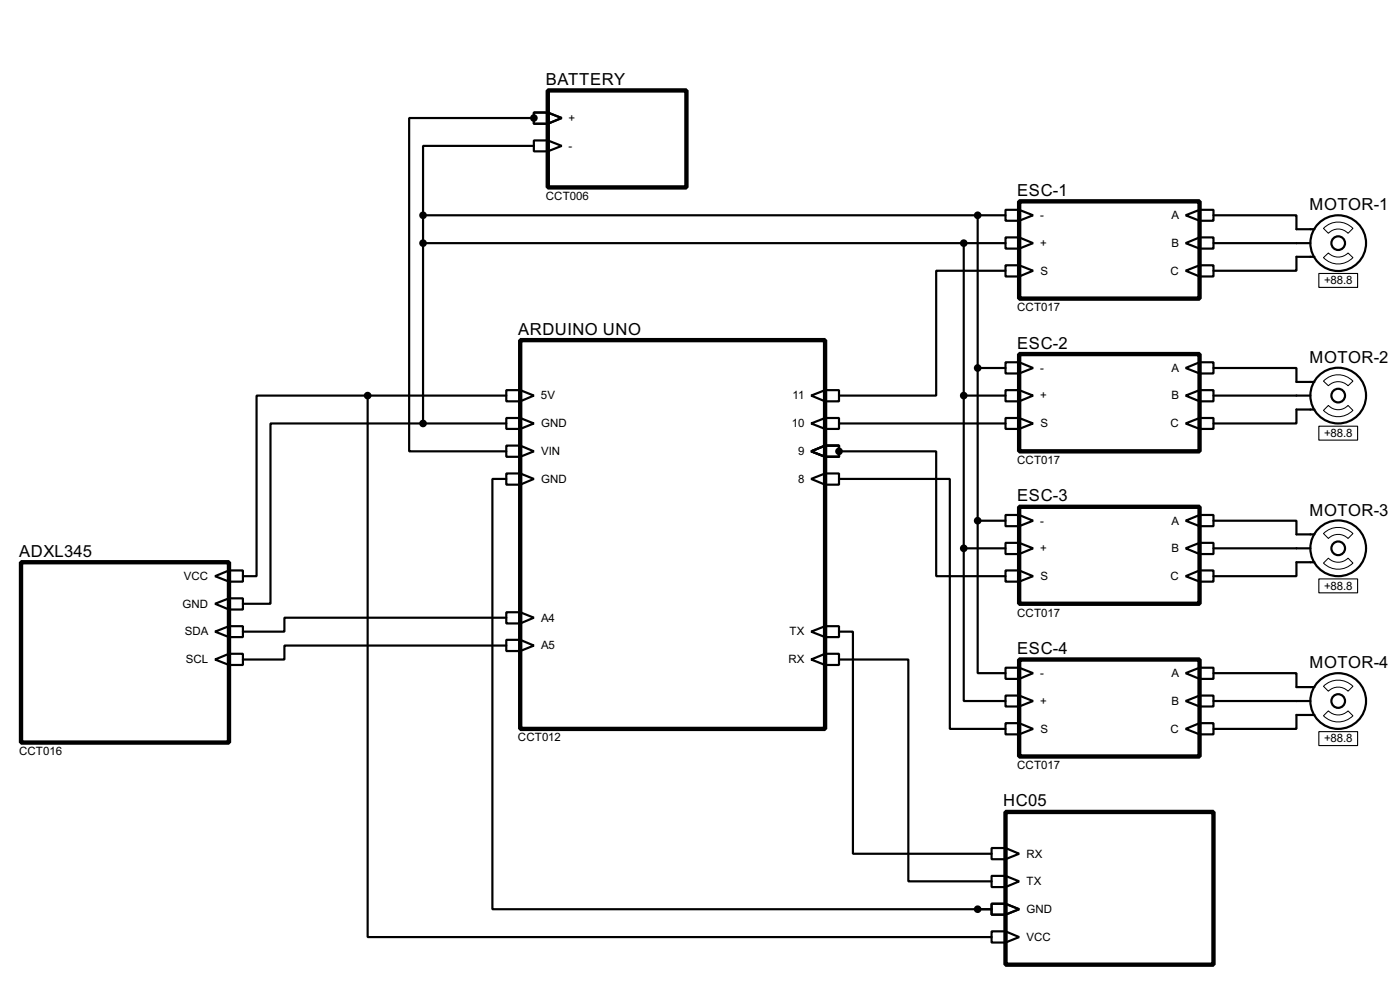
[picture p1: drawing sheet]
<svg xmlns="http://www.w3.org/2000/svg" width="256mm" height="180mm" viewBox="0 0 256 180" stroke-linecap="round" stroke-linejoin="round" font-family="sans-serif">
<g fill="#000">
<circle cx="97.8" cy="21.6" r=".2"/>
<circle cx="153.7" cy="82.6" r=".2"/>
</g>
<g fill="none" stroke="#000" stroke-width=".4">
<path d="M77.5 39.4v38.1M77.5 39.4h106.7M97.8 25.7h2.6l2.5 1-2.5 1h-2.6zM97.8 20.6h2.6l2.5 1-2.5 1.1h-2.6zM97.8 26.7h-20.3v12.7M97.8 21.6h-22.8v61h17.8M100.4 20.6v2.1M100.4 25.7v2M179.1 39.4v55.9M184.2 38.4h2.5l2.6 1-2.6 1h-2.5zM186.7 38.4v2M217.2 39.4l2.6-1h2.5v2h-2.5z"/>
<path d="M219.8 38.4v2M222.3 39.4h15.2v2.6h3.3M77.5 44.5h106.7M176.6 44.5v55.9M184.2 43.5h2.5l2.6 1-2.6 1h-2.5zM184.2 48.6h2.5l2.6 1-2.6 1h-2.5zM184.2 49.6h-12.7v22.8h-17.8M186.7 43.5v2M186.7 48.6v2M217.2 44.5l2.6-1h2.5v2h-2.5zM217.2 49.6l2.6-1h2.5v2h-2.5zM219.8 43.5v2"/>
<path d="M219.8 48.6v2M222.3 44.5h17.8M240.8 47h-3.3v2.6h-15.2M67.4 72.4v99.1h114.3M67.4 72.4h-20.4v33.1h-2.5M67.4 72.4h25.4M77.5 77.5h-27.9v33h-5.1M77.5 77.5h15.3M92.8 71.4h2.5l2.5 1-2.5 1.1h-2.5zM92.8 76.5h2.5l2.5 1-2.5 1h-2.5zM95.3 71.4v2.1M95.3 76.5v2"/>
<path d="M148.6 77.5l2.6-1h2.5v2h-2.5zM148.6 72.4l2.6-1h2.5v2.1h-2.5zM151.2 71.4v2.1M151.2 76.5v2M153.7 77.5h30.5M176.6 72.4h7.6M179.1 67.4h5.1M184.2 66.3h2.5l2.6 1.1-2.6 1h-2.5zM184.2 71.4h2.5l2.6 1-2.6 1.1h-2.5zM184.2 76.5h2.5l2.6 1-2.6 1h-2.5zM186.7 66.3v2.1M186.7 71.4v2.1"/>
<path d="M186.7 76.5v2M217.2 67.4l2.6-1.1h2.5v2.1h-2.5zM217.2 72.4l2.6-1h2.5v2.1h-2.5zM217.2 77.5l2.6-1h2.5v2h-2.5zM219.8 66.3v2.1M219.8 71.4v2.1M219.8 76.5v2M222.3 67.4h15.2v2.5h3.3M222.3 72.4h17.8M240.8 75h-3.3v2.5h-15.2M92.8 81.6h2.5l2.5 1-2.5 1h-2.5zM92.8 86.7h2.5l2.5 1-2.5 1h-2.5z"/>
<path d="M92.8 87.7h-2.6v78.7h91.5M95.3 81.6v2M95.3 86.7v2M148.6 87.7l2.6-1h2.5v2h-2.5zM148.6 82.6l2.6-1h2.5v2h-2.5zM151.2 81.6v2M151.2 86.7v2M153.7 87.7h20.3v45.7h10.2M153.7 82.6h17.8v22.9h12.7M179.1 95.3v27.9h5.1M179.1 95.3h5.1M184.2 94.3h2.5l2.6 1-2.6 1h-2.5z"/>
<path d="M184.2 99.4h2.5l2.6 1-2.6 1h-2.5zM186.7 94.3v2M186.7 99.4v2M217.2 95.3l2.6-1h2.5v2h-2.5zM219.8 94.3v2M219.8 99.4v2M222.3 95.3h15.2v2.5h3.3M39.4 105.5l2.6-1.1h2.5v2.1h-2.5zM39.4 110.5l2.6-1h2.5v2.1h-2.5zM39.4 115.6l2.6-1h2.5v2h-2.5zM42 104.4v2.1M42 109.5v2.1"/>
<path d="M42 114.6v2M42 119.7v2M92.8 112.1h2.5l2.5 1-2.5 1h-2.5zM92.8 117.1h2.5l2.5 1.1-2.5 1h-2.5zM92.8 113.1h-40.7v2.5h-7.6M92.8 118.2h-40.7v2.5h-7.6M95.3 112.1v2M95.3 117.1v2.1M148.6 115.6l2.6-1h2.5v2h-2.5zM151.2 114.6v2M151.2 119.7v2M153.7 115.6h2.6v40.7h25.4"/>
<path d="M176.6 100.4v27.9h7.6M176.6 100.4h7.6M184.2 104.4h2.5l2.6 1.1-2.6 1h-2.5zM186.7 104.4v2.1M217.2 100.4l2.6-1h2.5v2h-2.5zM217.2 105.5l2.6-1.1h2.5v2.1h-2.5zM219.8 104.4v2.1M222.3 100.4h17.8M240.8 102.9h-3.3v2.6h-15.2M39.4 120.7l2.6-1h2.5v2h-2.5zM148.6 120.7l2.6-1h2.5v2h-2.5zM153.7 120.7h12.7v40.6h15.3"/>
<path d="M184.2 122.2h2.5l2.6 1-2.6 1.1h-2.5zM184.2 127.3h2.5l2.6 1-2.6 1h-2.5zM184.2 132.4h2.5l2.6 1-2.6 1h-2.5zM186.7 122.2v2.1M186.7 127.3v2M186.7 132.4v2M217.2 123.2l2.6-1h2.5v2.1h-2.5zM217.2 128.3l2.6-1h2.5v2h-2.5zM217.2 133.4l2.6-1h2.5v2h-2.5zM219.8 122.2v2.1M219.8 127.3v2M219.8 132.4v2"/>
<path d="M222.3 123.2h15.2v2.6h3.3M222.3 128.3h17.8M240.8 130.9h-3.3v2.5h-15.2M181.7 155.2h2.5l2.5 1.1-2.5 1h-2.5zM184.2 155.2v2.1M181.7 160.3h2.5l2.5 1-2.5 1.1h-2.5zM181.7 170.5h2.5l2.5 1-2.5 1h-2.5zM181.7 165.4h2.5l2.5 1-2.5 1h-2.5zM184.2 160.3v2.1M184.2 165.4v2M184.2 170.5v2"/>
<circle cx="245.1" cy="44.5" r="5.1"/>
<circle cx="245.1" cy="44.5" r="1.25"/>
<circle cx="245.1" cy="72.4" r="5.1"/>
<circle cx="245.1" cy="72.4" r="1.25"/>
<circle cx="245.1" cy="100.4" r="5.1"/>
<circle cx="245.1" cy="100.4" r="1.25"/>
<circle cx="245.1" cy="128.3" r="5.1"/>
<circle cx="245.1" cy="128.3" r="1.25"/>
</g>
<path d="M100.4 16.6h25.4v17.7h-25.4zM186.7 36.9h33.1v17.8h-33.1zM95.3 62.3h55.9v71.1h-55.9zM186.7 64.8h33.1v17.8h-33.1zM186.7 92.8h33.1v17.7h-33.1zM3.9 102.9h38.1v33h-38.1zM186.7 120.7h33.1v17.8h-33.1zM184.2 148.6h38.1v28h-38.1z" fill="none" stroke="#000" stroke-width=".8"/>
<g fill="#000" stroke="#000" stroke-width=".4">
<circle cx="77.5" cy="39.4" r=".5"/>
<circle cx="97.8" cy="21.6" r=".5"/>
<circle cx="179.1" cy="39.4" r=".5"/>
<circle cx="77.5" cy="44.5" r=".5"/>
<circle cx="176.5" cy="44.5" r=".5"/>
<circle cx="67.3" cy="72.4" r=".5"/>
<circle cx="77.5" cy="77.5" r=".5"/>
<circle cx="176.5" cy="72.4" r=".5"/>
<circle cx="179.1" cy="67.4" r=".5"/>
<circle cx="153.7" cy="82.6" r=".5"/>
<circle cx="179.1" cy="95.3" r=".5"/>
<circle cx="176.5" cy="100.4" r=".5"/>
<circle cx="179.1" cy="166.4" r=".5"/>
</g>
<path d="M241.6 50.1h7.1v2.5h-7.1zM241.6 78h7.1v2.6h-7.1zM241.6 106h7.1v2.5h-7.1zM241.6 133.9h7.1v2.6h-7.1z" fill="none" stroke="#000" stroke-width=".2"/>
<path d="M242.5 47.2l.9-.9a2.54 2.54 0 0 0 3.6 0l.9 .9a3.7 3.7 0 0 1-5.4 0zM242.5 41.8a3.7 3.7 0 0 1 5.4 0l-.9 .9a2.45 2.45 0 0 0-3.6 0zM242.5 75.1l.9-.9a2.45 2.45 0 0 0 3.6 0l.9 .9a3.7 3.7 0 0 1-5.4 0zM242.5 69.8a3.7 3.7 0 0 1 5.4 0l-.9 .8a2.54 2.54 0 0 0-3.6 0zM242.5 97.7a3.8 3.8 0 0 1 5.4 0l-.9 .9a2.54 2.54 0 0 0-3.6 0zM242.5 103.1l.9-.9a2.54 2.54 0 0 0 3.6 0l.9 .9a3.8 3.8 0 0 1-5.4 0zM242.5 131l.9-.9a2.54 2.54 0 0 0 3.6 0l.9 .9a3.8 3.8 0 0 1-5.4 0zM242.5 125.6a3.8 3.8 0 0 1 5.4 0l-.9 .9a2.54 2.54 0 0 0-3.6 0z" fill="none" stroke="#000" stroke-width=".18"/>
<g font-size="3.4">
<text x="100" y="15.5">BATTERY</text>
<text x="186.4" y="35.9">ESC-1</text>
<text x="239.9" y="38.5">MOTOR-1</text>
<text x="94.9" y="61.3">ARDUINO UNO</text>
<text x="186.4" y="63.8">ESC-2</text>
<text x="239.9" y="66.5">MOTOR-2</text>
<text x="186.4" y="91.8">ESC-3</text>
<text x="239.9" y="94.4">MOTOR-3</text>
<text x="3.5" y="101.9">ADXL345</text>
<text x="186.4" y="119.7">ESC-4</text>
<text x="239.9" y="122.3">MOTOR-4</text>
<text x="183.8" y="147.6">HC05</text>
</g>
<g font-size="2.4">
<text x="104.2" y="22.3">+</text>
<text x="104.2" y="27.4">-</text>
<text x="100" y="36.7">CCT006</text>
<text x="190.6" y="40.1">-</text>
<text x="214.6" y="40.1">A</text>
<text x="190.6" y="45.2">+</text>
<text x="214.6" y="45.2">B</text>
<text x="190.6" y="50.3">S</text>
<text x="214.4" y="50.3">C</text>
<text x="242.6" y="52.1">+88.8</text>
<text x="186.3" y="57">CCT017</text>
<text x="190.6" y="68.1">-</text>
<text x="214.6" y="68.1">A</text>
<text x="99.1" y="73.1">5V</text>
<text x="145.2" y="73.1">11</text>
<text x="190.6" y="73.1">+</text>
<text x="214.6" y="73.1">B</text>
<text x="99.1" y="78.2">GND</text>
<text x="99.1" y="83.3">VIN</text>
<text x="145.1" y="78.2">10</text>
<text x="146.2" y="83.3">9</text>
<text x="190.6" y="78.2">S</text>
<text x="214.4" y="78.2">C</text>
<text x="242.6" y="80">+88.8</text>
<text x="99.1" y="88.4">GND</text>
<text x="146.2" y="88.4">8</text>
<text x="186.3" y="84.9">CCT017</text>
<text x="190.6" y="96">-</text>
<text x="190.6" y="101.1">+</text>
<text x="214.6" y="96">A</text>
<text x="214.6" y="101.1">B</text>
<text x="33.7" y="106.2">VCC</text>
<text x="190.6" y="106.2">S</text>
<text x="214.4" y="106.2">C</text>
<text x="242.6" y="107.9">+88.8</text>
<text x="33.4" y="111.2">GND</text>
<text x="99.1" y="113.8">A4</text>
<text x="186.3" y="112.9">CCT017</text>
<text x="33.8" y="116.3">SDA</text>
<text x="99.1" y="118.9">A5</text>
<text x="144.6" y="116.3">TX</text>
<text x="34" y="121.4">SCL</text>
<text x="144.4" y="121.4">RX</text>
<text x="190.6" y="123.9">-</text>
<text x="214.6" y="123.9">A</text>
<text x="190.6" y="129">+</text>
<text x="214.6" y="129">B</text>
<text x="94.9" y="135.7">CCT012</text>
<text x="190.6" y="134.1">S</text>
<text x="214.4" y="134.1">C</text>
<text x="242.6" y="135.9">+88.8</text>
<text x="3.5" y="138.3">CCT016</text>
<text x="186.3" y="140.8">CCT017</text>
<text x="188" y="157">RX</text>
<text x="188" y="162">TX</text>
<text x="188" y="167.1">GND</text>
<text x="188" y="172.2">VCC</text>
</g>
</svg>
